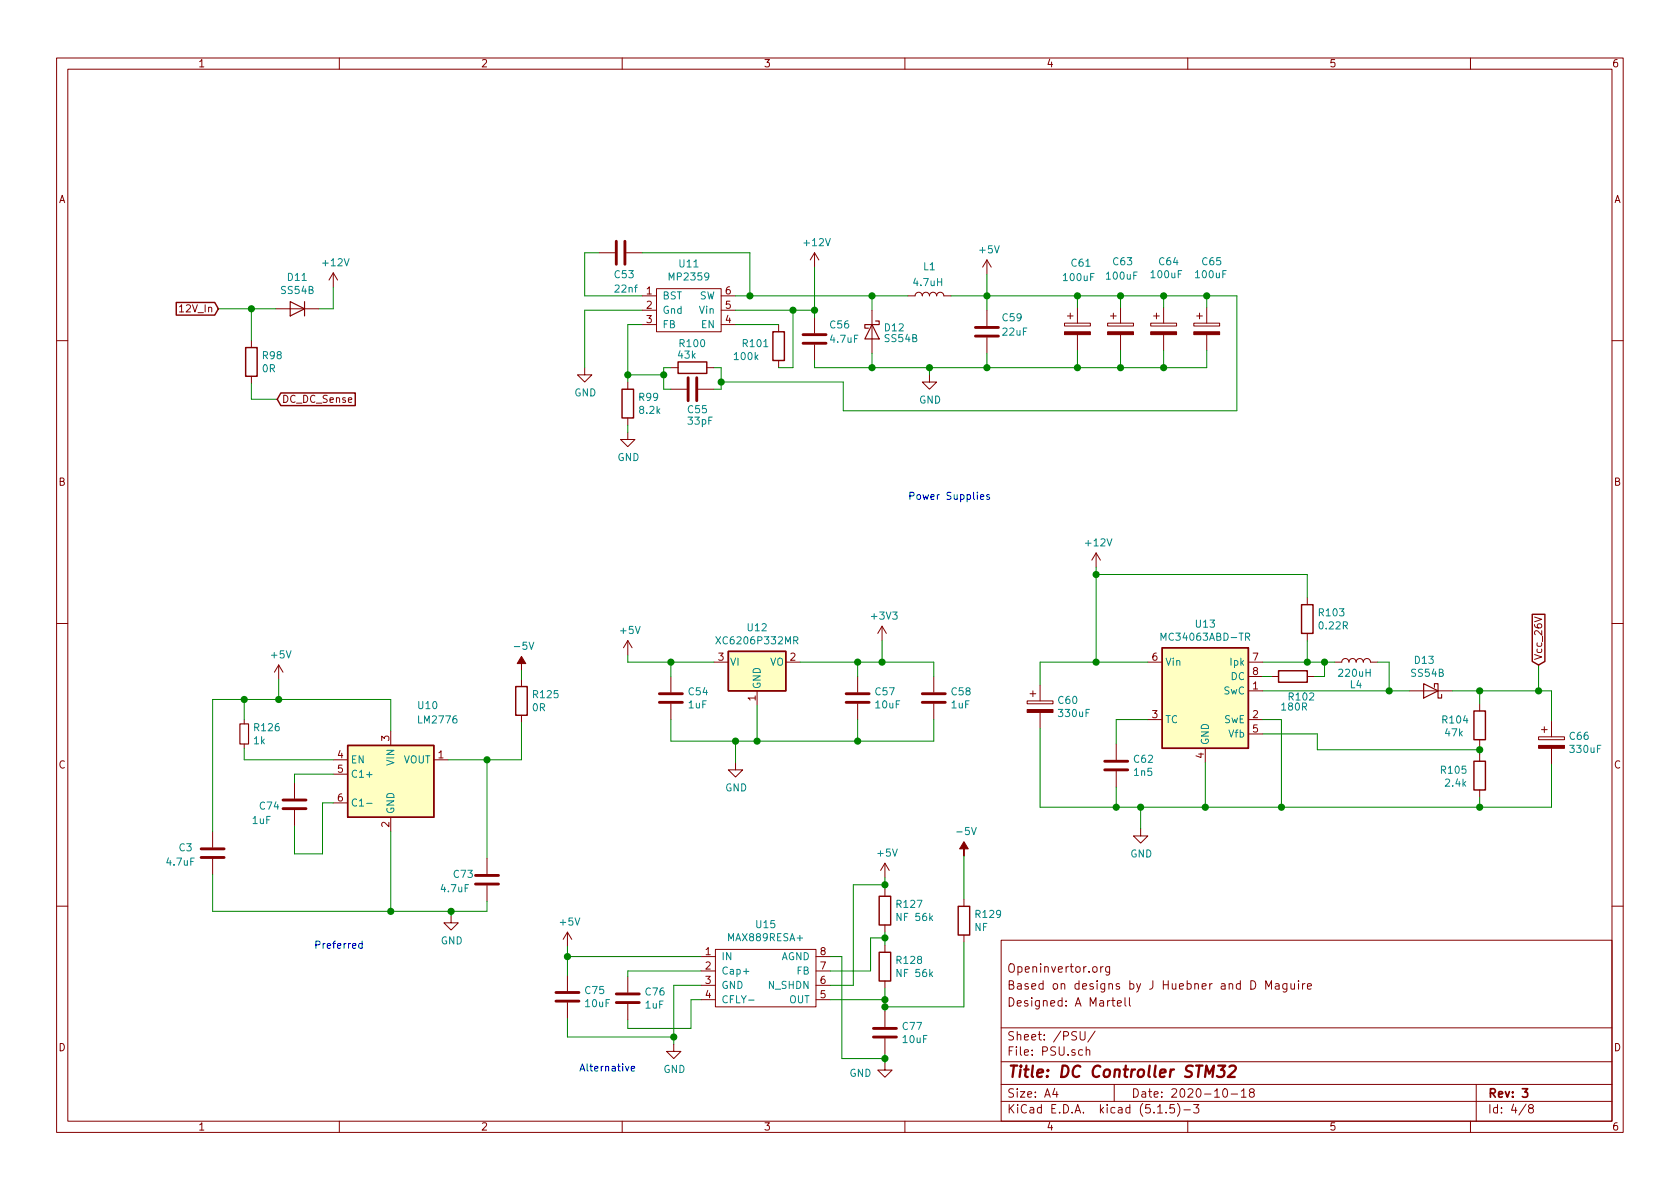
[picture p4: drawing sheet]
EESchema Schematic File Version 4
EELAYER 30 0
EELAYER END
$Descr A4 11693 8268
encoding utf-8
Sheet 4 8
Title "DC Controller STM32"
Date "2020-10-18"
Rev "3"
Comp ""
Comment1 "Designed: A Martell"
Comment2 "Based on designs by J Huebner and D Maguire"
Comment3 "Openinvertor.org"
Comment4 ""
$EndDescr
$Comp
L Device:C C?
U 1 1
P 4320 1750
AR Path="/5FB3F6FC" Ref="C?"  Part="1" 
AR Path="/5EDFAF50/5FB3F6FC" Ref="C?"  Part="1" 
AR Path="/5F8738CC/5FB3F6FC" Ref="C53"  Part="1" 
F 0 "C53" V 4470 1700 50  0000 L CNN
F 1 "22nf" V 4570 1700 50  0000 L CNN
F 2 "Capacitor_SMD:C_0603_1608Metric" H 4358 1600 50  0001 C CNN
F 3 "~" H 4320 1750 50  0001 C CNN
F 4 "C21122" H 4320 1750 50  0001 C CNN "JLPCB Component"
F 5 "" H 4320 1750 50  0001 C CNN "LCSC"
	1    4320 1750
	0    1    1    0   
$EndComp
$Comp
L Device:C C?
U 1 1
P 4820 2700
AR Path="/5FB3F704" Ref="C?"  Part="1" 
AR Path="/5EDFAF50/5FB3F704" Ref="C?"  Part="1" 
AR Path="/5F8738CC/5FB3F704" Ref="C55"  Part="1" 
F 0 "C55" V 4960 2660 50  0000 L CNN
F 1 "33pF" V 5040 2660 50  0000 L CNN
F 2 "Capacitor_SMD:C_0603_1608Metric" H 4858 2550 50  0001 C CNN
F 3 "~" H 4820 2700 50  0001 C CNN
F 4 " C1663" H 4820 2700 50  0001 C CNN "JLPCB Component"
F 5 "" H 4820 2700 50  0001 C CNN "LCSC"
	1    4820 2700
	0    1    1    0   
$EndComp
$Comp
L Device:C C?
U 1 1
P 5970 4850
AR Path="/5FB3F70B" Ref="C?"  Part="1" 
AR Path="/5EDFAF50/5FB3F70B" Ref="C?"  Part="1" 
AR Path="/5F8738CC/5FB3F70B" Ref="C57"  Part="1" 
F 0 "C57" H 6085 4896 50  0000 L CNN
F 1 "10uF" H 6085 4805 50  0000 L CNN
F 2 "Capacitor_SMD:C_0805_2012Metric" H 6008 4700 50  0001 C CNN
F 3 "~" H 5970 4850 50  0001 C CNN
F 4 "C15850" H 5970 4850 50  0001 C CNN "JLPCB Component"
	1    5970 4850
	1    0    0    -1  
$EndComp
$Comp
L power:+5V #PWR?
U 1 1
P 4370 4550
AR Path="/5FB3F711" Ref="#PWR?"  Part="1" 
AR Path="/5EDFAF50/5FB3F711" Ref="#PWR?"  Part="1" 
AR Path="/5F8738CC/5FB3F711" Ref="#PWR074"  Part="1" 
F 0 "#PWR074" H 4370 4400 50  0001 C CNN
F 1 "+5V" H 4385 4723 50  0000 C CNN
F 2 "" H 4370 4550 50  0001 C CNN
F 3 "" H 4370 4550 50  0001 C CNN
	1    4370 4550
	1    0    0    -1  
$EndComp
$Comp
L Device:C C?
U 1 1
P 6870 2300
AR Path="/5FB3F718" Ref="C?"  Part="1" 
AR Path="/5EDFAF50/5FB3F718" Ref="C?"  Part="1" 
AR Path="/5F8738CC/5FB3F718" Ref="C59"  Part="1" 
F 0 "C59" H 6970 2400 50  0000 L CNN
F 1 "22uF" H 6970 2300 50  0000 L CNN
F 2 "Capacitor_SMD:C_0805_2012Metric" H 6908 2150 50  0001 C CNN
F 3 "~" H 6870 2300 50  0001 C CNN
F 4 "C45783" H 6870 2300 50  0001 C CNN "JLPCB Component"
	1    6870 2300
	1    0    0    -1  
$EndComp
$Comp
L Device:C C?
U 1 1
P 5670 2350
AR Path="/5FB3F71F" Ref="C?"  Part="1" 
AR Path="/5EDFAF50/5FB3F71F" Ref="C?"  Part="1" 
AR Path="/5F8738CC/5FB3F71F" Ref="C56"  Part="1" 
F 0 "C56" H 5770 2450 50  0000 L CNN
F 1 "4.7uF" H 5770 2350 50  0000 L CNN
F 2 "Capacitor_SMD:C_0805_2012Metric" H 5708 2200 50  0001 C CNN
F 3 "~" H 5670 2350 50  0001 C CNN
F 4 "C1779" H 5670 2350 50  0001 C CNN "JLPCB Component"
	1    5670 2350
	1    0    0    -1  
$EndComp
$Comp
L Device:CP C?
U 1 1
P 7500 2280
AR Path="/5FB3F728" Ref="C?"  Part="1" 
AR Path="/5EDFAF50/5FB3F728" Ref="C?"  Part="1" 
AR Path="/5F8738CC/5FB3F728" Ref="C61"  Part="1" 
F 0 "C61" H 7450 2740 50  0000 L CNN
F 1 "100uF" H 7390 2640 50  0000 L CNN
F 2 "Capacitor_Tantalum_SMD:CP_EIA-3528-21_Kemet-B" H 7538 2130 50  0001 C CNN
F 3 "~" H 7500 2280 50  0001 C CNN
F 4 "C16133" H 7500 2280 50  0001 C CNN "JLPCB Component"
F 5 "" H 7500 2280 50  0001 C CNN "JLPCB Extended"
F 6 "" H 7500 2280 50  0001 C CNN "LCSC"
	1    7500 2280
	1    0    0    -1  
$EndComp
$Comp
L power:GND #PWR?
U 1 1
P 5120 5300
AR Path="/5FB3F72E" Ref="#PWR?"  Part="1" 
AR Path="/5EDFAF50/5FB3F72E" Ref="#PWR?"  Part="1" 
AR Path="/5F8738CC/5FB3F72E" Ref="#PWR075"  Part="1" 
F 0 "#PWR075" H 5120 5050 50  0001 C CNN
F 1 "GND" H 5125 5127 50  0000 C CNN
F 2 "" H 5120 5300 50  0001 C CNN
F 3 "" H 5120 5300 50  0001 C CNN
	1    5120 5300
	1    0    0    -1  
$EndComp
$Comp
L power:+5V #PWR?
U 1 1
P 6870 1900
AR Path="/5FB3F734" Ref="#PWR?"  Part="1" 
AR Path="/5EDFAF50/5FB3F734" Ref="#PWR?"  Part="1" 
AR Path="/5F8738CC/5FB3F734" Ref="#PWR079"  Part="1" 
F 0 "#PWR079" H 6870 1750 50  0001 C CNN
F 1 "+5V" H 6885 2073 50  0000 C CNN
F 2 "" H 6870 1900 50  0001 C CNN
F 3 "" H 6870 1900 50  0001 C CNN
	1    6870 1900
	1    0    0    -1  
$EndComp
Wire Wire Line
	4670 5000 4670 5150
Wire Wire Line
	4670 5150 5120 5150
Wire Wire Line
	5970 5150 5970 5000
Wire Wire Line
	5120 5300 5120 5150
Connection ~ 5120 5150
Wire Wire Line
	5970 4700 5970 4600
Wire Wire Line
	4670 4600 4670 4700
$Comp
L power:+12V #PWR?
U 1 1
P 5670 1850
AR Path="/5FB3F741" Ref="#PWR?"  Part="1" 
AR Path="/5EDFAF50/5FB3F741" Ref="#PWR?"  Part="1" 
AR Path="/5F8738CC/5FB3F741" Ref="#PWR076"  Part="1" 
F 0 "#PWR076" H 5670 1700 50  0001 C CNN
F 1 "+12V" H 5685 2023 50  0000 C CNN
F 2 "" H 5670 1850 50  0001 C CNN
F 3 "" H 5670 1850 50  0001 C CNN
	1    5670 1850
	1    0    0    -1  
$EndComp
$Comp
L Regulators_Custom:MP2451 U?
U 1 1
P 4620 1900
AR Path="/5FB3F748" Ref="U?"  Part="1" 
AR Path="/5EDFAF50/5FB3F748" Ref="U?"  Part="1" 
AR Path="/5F8738CC/5FB3F748" Ref="U11"  Part="1" 
F 0 "U11" H 4795 1975 50  0000 C CNN
F 1 "MP2359" H 4795 1884 50  0000 C CNN
F 2 "Package_TO_SOT_SMD:TSOT-23-6" H 4620 1900 50  0001 C CNN
F 3 "" H 4620 1900 50  0001 C CNN
F 4 "C14259" H 4620 1900 50  0001 C CNN "JLPCB Component"
	1    4620 1900
	1    0    0    -1  
$EndComp
Wire Wire Line
	5120 2150 5520 2150
Connection ~ 5670 2150
Wire Wire Line
	5670 2150 5670 2200
$Comp
L Device:D_Schottky D?
U 1 1
P 6070 2300
AR Path="/5FB3F753" Ref="D?"  Part="1" 
AR Path="/5EDFAF50/5FB3F753" Ref="D?"  Part="1" 
AR Path="/5F8738CC/5FB3F753" Ref="D12"  Part="1" 
F 0 "D12" V 6040 2380 50  0000 L CNN
F 1 "SS54B" V 6115 2379 50  0000 L CNN
F 2 "Diode_SMD:D_SMA" H 6070 2300 50  0001 C CNN
F 3 "~" H 6070 2300 50  0001 C CNN
F 4 "C22452" H 6070 2300 50  0001 C CNN "JLPCB Component"
F 5 "" H 6070 2300 50  0001 C CNN "JLPCB Extended"
	1    6070 2300
	0    1    1    0   
$EndComp
$Comp
L Device:L L?
U 1 1
P 6470 2050
AR Path="/5FB3F75B" Ref="L?"  Part="1" 
AR Path="/5EDFAF50/5FB3F75B" Ref="L?"  Part="1" 
AR Path="/5F8738CC/5FB3F75B" Ref="L1"  Part="1" 
F 0 "L1" V 6670 2050 50  0000 C CNN
F 1 "4.7uH" V 6560 2060 50  0000 C CNN
F 2 "Inductor_SMD:L_1210_3225Metric" H 6470 2050 50  0001 C CNN
F 3 "~" H 6470 2050 50  0001 C CNN
F 4 "C76842" H 6470 2050 50  0001 C CNN "JLPCB Component"
F 5 "e" H 6470 2050 50  0001 C CNN "JLPCB Extended"
	1    6470 2050
	0    -1   -1   0   
$EndComp
$Comp
L power:GND #PWR?
U 1 1
P 6470 2600
AR Path="/5FB3F761" Ref="#PWR?"  Part="1" 
AR Path="/5EDFAF50/5FB3F761" Ref="#PWR?"  Part="1" 
AR Path="/5F8738CC/5FB3F761" Ref="#PWR078"  Part="1" 
F 0 "#PWR078" H 6470 2350 50  0001 C CNN
F 1 "GND" H 6475 2427 50  0000 C CNN
F 2 "" H 6470 2600 50  0001 C CNN
F 3 "" H 6470 2600 50  0001 C CNN
	1    6470 2600
	1    0    0    -1  
$EndComp
Connection ~ 6870 2050
Wire Wire Line
	6070 2450 6070 2550
Wire Wire Line
	6070 2550 6470 2550
Wire Wire Line
	6870 2550 6870 2450
Wire Wire Line
	6470 2600 6470 2550
Connection ~ 6470 2550
Wire Wire Line
	6470 2550 6870 2550
Wire Wire Line
	6070 2150 6070 2050
Connection ~ 6070 2050
Wire Wire Line
	6070 2050 5220 2050
Wire Wire Line
	5220 2050 5220 1750
Wire Wire Line
	5220 1750 4470 1750
Wire Wire Line
	5220 2050 5120 2050
Wire Wire Line
	4170 1750 4070 1750
Wire Wire Line
	4070 1750 4070 2050
Wire Wire Line
	4070 2050 4470 2050
$Comp
L power:GND #PWR?
U 1 1
P 4070 2550
AR Path="/5FB3F779" Ref="#PWR?"  Part="1" 
AR Path="/5EDFAF50/5FB3F779" Ref="#PWR?"  Part="1" 
AR Path="/5F8738CC/5FB3F779" Ref="#PWR072"  Part="1" 
F 0 "#PWR072" H 4070 2300 50  0001 C CNN
F 1 "GND" H 4075 2377 50  0000 C CNN
F 2 "" H 4070 2550 50  0001 C CNN
F 3 "" H 4070 2550 50  0001 C CNN
	1    4070 2550
	1    0    0    -1  
$EndComp
Wire Wire Line
	4470 2150 4070 2150
Wire Wire Line
	4070 2150 4070 2550
$Comp
L Device:R R?
U 1 1
P 4370 2800
AR Path="/5FB3F783" Ref="R?"  Part="1" 
AR Path="/5EDFAF50/5FB3F783" Ref="R?"  Part="1" 
AR Path="/5F8738CC/5FB3F783" Ref="R99"  Part="1" 
F 0 "R99" H 4440 2846 50  0000 L CNN
F 1 "8.2k" H 4440 2755 50  0000 L CNN
F 2 "Resistor_SMD:R_0603_1608Metric" V 4300 2800 50  0001 C CNN
F 3 "~" H 4370 2800 50  0001 C CNN
F 4 "C25981" H 4370 2800 50  0001 C CNN "JLPCB Component"
F 5 "" H 4370 2800 50  0001 C CNN "JLPCB Extended"
	1    4370 2800
	1    0    0    -1  
$EndComp
$Comp
L Device:R R?
U 1 1
P 4820 2550
AR Path="/5FB3F78A" Ref="R?"  Part="1" 
AR Path="/5EDFAF50/5FB3F78A" Ref="R?"  Part="1" 
AR Path="/5F8738CC/5FB3F78A" Ref="R100"  Part="1" 
F 0 "R100" V 4650 2450 50  0000 L CNN
F 1 "43k" V 4730 2440 50  0000 L CNN
F 2 "Resistor_SMD:R_0603_1608Metric" V 4750 2550 50  0001 C CNN
F 3 "~" H 4820 2550 50  0001 C CNN
F 4 "C23172" H 4820 2550 50  0001 C CNN "JLPCB Component"
	1    4820 2550
	0    1    1    0   
$EndComp
$Comp
L power:GND #PWR?
U 1 1
P 4370 3000
AR Path="/5FB3F790" Ref="#PWR?"  Part="1" 
AR Path="/5EDFAF50/5FB3F790" Ref="#PWR?"  Part="1" 
AR Path="/5F8738CC/5FB3F790" Ref="#PWR073"  Part="1" 
F 0 "#PWR073" H 4370 2750 50  0001 C CNN
F 1 "GND" H 4375 2827 50  0000 C CNN
F 2 "" H 4370 3000 50  0001 C CNN
F 3 "" H 4370 3000 50  0001 C CNN
	1    4370 3000
	1    0    0    -1  
$EndComp
Wire Wire Line
	4370 3000 4370 2950
Wire Wire Line
	4370 2250 4470 2250
Wire Wire Line
	4370 2650 4370 2600
Wire Wire Line
	4670 2700 4620 2700
Wire Wire Line
	4970 2700 5020 2700
Wire Wire Line
	5020 2700 5020 2650
Wire Wire Line
	5020 2550 4970 2550
Wire Wire Line
	4620 2550 4670 2550
Wire Wire Line
	5670 2500 5670 2550
Wire Wire Line
	5670 2550 6070 2550
Connection ~ 6070 2550
Wire Wire Line
	5020 2650 5870 2650
Connection ~ 5020 2650
Wire Wire Line
	5020 2650 5020 2550
Wire Wire Line
	4620 2550 4620 2600
Wire Wire Line
	4620 2600 4370 2600
Connection ~ 4620 2600
Wire Wire Line
	4620 2600 4620 2700
Connection ~ 4370 2600
Wire Wire Line
	4370 2600 4370 2250
Wire Wire Line
	5120 5150 5270 5150
$Comp
L Device:R R?
U 1 1
P 5420 2400
AR Path="/5FB3F7AC" Ref="R?"  Part="1" 
AR Path="/5EDFAF50/5FB3F7AC" Ref="R?"  Part="1" 
AR Path="/5F8738CC/5FB3F7AC" Ref="R101"  Part="1" 
F 0 "R101" H 5160 2420 50  0000 L CNN
F 1 "100k" H 5100 2330 50  0000 L CNN
F 2 "Resistor_SMD:R_0603_1608Metric" V 5350 2400 50  0001 C CNN
F 3 "~" H 5420 2400 50  0001 C CNN
F 4 "C25803" H 5420 2400 50  0001 C CNN "JLPCB Component"
	1    5420 2400
	1    0    0    -1  
$EndComp
Connection ~ 5220 2050
Wire Wire Line
	5120 2250 5420 2250
Wire Wire Line
	5420 2550 5520 2550
Wire Wire Line
	5520 2550 5520 2150
Wire Wire Line
	4970 4600 4670 4600
Wire Wire Line
	4370 4600 4370 4550
Connection ~ 4670 4600
Wire Wire Line
	4670 4600 4370 4600
Wire Wire Line
	5570 4600 5970 4600
Connection ~ 5970 4600
$Comp
L power:+3V3 #PWR?
U 1 1
P 6140 4450
AR Path="/5FB3F7BC" Ref="#PWR?"  Part="1" 
AR Path="/5EDFAF50/5FB3F7BC" Ref="#PWR?"  Part="1" 
AR Path="/5F8738CC/5FB3F7BC" Ref="#PWR077"  Part="1" 
F 0 "#PWR077" H 6140 4300 50  0001 C CNN
F 1 "+3V3" H 6155 4623 50  0000 C CNN
F 2 "" H 6140 4450 50  0001 C CNN
F 3 "" H 6140 4450 50  0001 C CNN
	1    6140 4450
	1    0    0    -1  
$EndComp
Wire Wire Line
	5270 4900 5270 5150
Connection ~ 5270 5150
Wire Wire Line
	5270 5150 5970 5150
Wire Wire Line
	6870 2050 6870 2150
Wire Wire Line
	5870 2650 5870 2850
Wire Wire Line
	5670 1850 5670 2150
Connection ~ 5520 2150
Wire Wire Line
	5520 2150 5670 2150
$Comp
L Device:D D?
U 1 1
P 2070 2140
AR Path="/5FB3F7CB" Ref="D?"  Part="1" 
AR Path="/5EDFAF50/5FB3F7CB" Ref="D?"  Part="1" 
AR Path="/5F8738CC/5FB3F7CB" Ref="D11"  Part="1" 
F 0 "D11" H 2070 1924 50  0000 C CNN
F 1 "SS54B" H 2070 2015 50  0000 C CNN
F 2 "Diode_SMD:D_SMA" H 2070 2140 50  0001 C CNN
F 3 "~" H 2070 2140 50  0001 C CNN
F 4 "C22452" H 2070 2140 50  0001 C CNN "JLPCB Component"
	1    2070 2140
	-1   0    0    1   
$EndComp
$Comp
L power:+12V #PWR?
U 1 1
P 2320 1990
AR Path="/5FB3F7D1" Ref="#PWR?"  Part="1" 
AR Path="/5EDFAF50/5FB3F7D1" Ref="#PWR?"  Part="1" 
AR Path="/5F8738CC/5FB3F7D1" Ref="#PWR070"  Part="1" 
F 0 "#PWR070" H 2320 1840 50  0001 C CNN
F 1 "+12V" H 2335 2163 50  0000 C CNN
F 2 "" H 2320 1990 50  0001 C CNN
F 3 "" H 2320 1990 50  0001 C CNN
	1    2320 1990
	1    0    0    -1  
$EndComp
Wire Wire Line
	2220 2140 2320 2140
Wire Wire Line
	2320 2140 2320 1990
Text GLabel 1520 2140 0    50   Input ~ 0
12V_In
Text Notes 6320 3480 0    50   ~ 0
Power Supplies
$Comp
L Device:R R?
U 1 1
P 1750 2510
AR Path="/5EDFAF50/5FB3F7DB" Ref="R?"  Part="1" 
AR Path="/5F8738CC/5FB3F7DB" Ref="R98"  Part="1" 
F 0 "R98" H 1820 2556 50  0000 L CNN
F 1 "0R" H 1820 2465 50  0000 L CNN
F 2 "Resistor_SMD:R_0603_1608Metric" V 1680 2510 50  0001 C CNN
F 3 "~" H 1750 2510 50  0001 C CNN
F 4 "C21189" H 1750 2510 50  0001 C CNN "JLPCB Component"
	1    1750 2510
	1    0    0    -1  
$EndComp
Wire Wire Line
	1750 2360 1750 2140
Wire Wire Line
	1520 2140 1750 2140
Connection ~ 1750 2140
Wire Wire Line
	1750 2140 1920 2140
Wire Wire Line
	1750 2660 1750 2770
Wire Wire Line
	1750 2770 1930 2770
Text GLabel 1930 2770 2    50   Input ~ 0
DC_DC_Sense
$Comp
L Regulator_Linear:XC6206PxxxMR U?
U 1 1
P 5270 4600
AR Path="/5EDFAF50/5FB3F7EA" Ref="U?"  Part="1" 
AR Path="/5F8738CC/5FB3F7EA" Ref="U12"  Part="1" 
F 0 "U12" H 5270 4842 50  0000 C CNN
F 1 "XC6206P332MR" H 5270 4751 50  0000 C CNN
F 2 "Package_TO_SOT_SMD:SOT-23" H 5270 4825 50  0001 C CIN
F 3 "https://www.torexsemi.com/file/xc6206/XC6206.pdf" H 5270 4600 50  0001 C CNN
F 4 "C5446" H 5270 4600 50  0001 C CNN "JLPCB Component"
F 5 "" H 5270 4600 50  0001 C CNN "JLPCB Extended"
	1    5270 4600
	1    0    0    -1  
$EndComp
$Comp
L Device:C C?
U 1 1
P 4670 4850
AR Path="/5FB3F7F1" Ref="C?"  Part="1" 
AR Path="/5EDFAF50/5FB3F7F1" Ref="C?"  Part="1" 
AR Path="/5EFC5179/5FB3F7F1" Ref="C?"  Part="1" 
AR Path="/5F8738CC/5FB3F7F1" Ref="C54"  Part="1" 
F 0 "C54" H 4785 4896 50  0000 L CNN
F 1 "1uF" H 4785 4805 50  0000 L CNN
F 2 "Capacitor_SMD:C_0603_1608Metric" H 4708 4700 50  0001 C CNN
F 3 "~" H 4670 4850 50  0001 C CNN
F 4 "C15849" H 4670 4850 50  0001 C CNN "JLPCB Component"
	1    4670 4850
	1    0    0    -1  
$EndComp
$Comp
L Device:C C?
U 1 1
P 6500 4850
AR Path="/5FB3F7F8" Ref="C?"  Part="1" 
AR Path="/5EDFAF50/5FB3F7F8" Ref="C?"  Part="1" 
AR Path="/5EFC5179/5FB3F7F8" Ref="C?"  Part="1" 
AR Path="/5F8738CC/5FB3F7F8" Ref="C58"  Part="1" 
F 0 "C58" H 6615 4896 50  0000 L CNN
F 1 "1uF" H 6615 4805 50  0000 L CNN
F 2 "Capacitor_SMD:C_0603_1608Metric" H 6538 4700 50  0001 C CNN
F 3 "~" H 6500 4850 50  0001 C CNN
F 4 "C15849" H 6500 4850 50  0001 C CNN "JLPCB Component"
	1    6500 4850
	1    0    0    -1  
$EndComp
Wire Wire Line
	5970 4600 6140 4600
Wire Wire Line
	6500 4600 6500 4700
Wire Wire Line
	6500 5150 6500 5000
Wire Wire Line
	5970 5150 6500 5150
Connection ~ 5970 5150
Wire Wire Line
	6140 4450 6140 4600
Connection ~ 6140 4600
Wire Wire Line
	6140 4600 6500 4600
$Comp
L Device:CP C?
U 1 1
P 7800 2280
AR Path="/5FB3F809" Ref="C?"  Part="1" 
AR Path="/5EDFAF50/5FB3F809" Ref="C?"  Part="1" 
AR Path="/5F8738CC/5FB3F809" Ref="C63"  Part="1" 
F 0 "C63" H 7740 2750 50  0000 L CNN
F 1 "100uF" H 7690 2650 50  0000 L CNN
F 2 "Capacitor_Tantalum_SMD:CP_EIA-3528-21_Kemet-B" H 7838 2130 50  0001 C CNN
F 3 "~" H 7800 2280 50  0001 C CNN
F 4 "C16133" H 7800 2280 50  0001 C CNN "JLPCB Component"
F 5 "" H 7800 2280 50  0001 C CNN "JLPCB Extended"
F 6 "" H 7800 2280 50  0001 C CNN "LCSC"
	1    7800 2280
	1    0    0    -1  
$EndComp
$Comp
L Device:CP C?
U 1 1
P 8100 2280
AR Path="/5FB3F812" Ref="C?"  Part="1" 
AR Path="/5EDFAF50/5FB3F812" Ref="C?"  Part="1" 
AR Path="/5F8738CC/5FB3F812" Ref="C64"  Part="1" 
F 0 "C64" H 8060 2750 50  0000 L CNN
F 1 "100uF" H 8000 2660 50  0000 L CNN
F 2 "Capacitor_Tantalum_SMD:CP_EIA-3528-21_Kemet-B" H 8138 2130 50  0001 C CNN
F 3 "~" H 8100 2280 50  0001 C CNN
F 4 "C16133" H 8100 2280 50  0001 C CNN "JLPCB Component"
F 5 "" H 8100 2280 50  0001 C CNN "JLPCB Extended"
F 6 "" H 8100 2280 50  0001 C CNN "LCSC"
	1    8100 2280
	1    0    0    -1  
$EndComp
$Comp
L Device:CP C?
U 1 1
P 8400 2280
AR Path="/5FB3F81B" Ref="C?"  Part="1" 
AR Path="/5EDFAF50/5FB3F81B" Ref="C?"  Part="1" 
AR Path="/5F8738CC/5FB3F81B" Ref="C65"  Part="1" 
F 0 "C65" H 8360 2750 50  0000 L CNN
F 1 "100uF" H 8310 2660 50  0000 L CNN
F 2 "Capacitor_Tantalum_SMD:CP_EIA-3528-21_Kemet-B" H 8438 2130 50  0001 C CNN
F 3 "~" H 8400 2280 50  0001 C CNN
F 4 "C16133" H 8400 2280 50  0001 C CNN "JLPCB Component"
F 5 "" H 8400 2280 50  0001 C CNN "JLPCB Extended"
F 6 "" H 8400 2280 50  0001 C CNN "LCSC"
	1    8400 2280
	1    0    0    -1  
$EndComp
Wire Wire Line
	8400 2550 8400 2430
Connection ~ 6870 2550
Wire Wire Line
	8100 2430 8100 2550
Wire Wire Line
	6870 2550 7500 2550
Connection ~ 8100 2550
Wire Wire Line
	8100 2550 8400 2550
Wire Wire Line
	7800 2430 7800 2550
Connection ~ 7800 2550
Wire Wire Line
	7800 2550 8100 2550
Wire Wire Line
	7500 2430 7500 2550
Connection ~ 7500 2550
Wire Wire Line
	7500 2550 7800 2550
Wire Wire Line
	8400 2130 8400 2050
Wire Wire Line
	8400 2050 8100 2050
Connection ~ 7500 2050
Wire Wire Line
	7500 2050 6870 2050
Wire Wire Line
	7800 2130 7800 2050
Connection ~ 7800 2050
Wire Wire Line
	7800 2050 7500 2050
Wire Wire Line
	8100 2130 8100 2050
Connection ~ 8100 2050
Wire Wire Line
	8100 2050 7800 2050
Wire Wire Line
	7500 2050 7500 2130
Wire Wire Line
	6870 1900 6870 2050
Wire Wire Line
	8610 2850 8610 2050
Wire Wire Line
	8610 2050 8400 2050
Wire Wire Line
	5870 2850 8610 2850
Connection ~ 8400 2050
$Comp
L Regulator_Switching:MC34063AD U13
U 1 1
P 8390 4800
F 0 "U13" H 8390 5267 50  0000 C CNN
F 1 "MC34063ABD-TR" H 8390 5176 50  0000 C CNN
F 2 "Package_SO:SOIC-8_3.9x4.9mm_P1.27mm" H 8440 4350 50  0001 L CNN
F 3 "http://www.onsemi.com/pub_link/Collateral/MC34063A-D.PDF" H 8890 4700 50  0001 C CNN
F 4 "C81155" H 8390 4800 50  0001 C CNN "JLPCB Component"
F 5 "e" H 8390 4800 50  0001 C CNN "JLPCB Extended"
	1    8390 4800
	1    0    0    -1  
$EndComp
$Comp
L Device:D_Schottky D?
U 1 1
P 9960 4800
AR Path="/5F03C6FC" Ref="D?"  Part="1" 
AR Path="/5EDFAF50/5F03C6FC" Ref="D?"  Part="1" 
AR Path="/5F8738CC/5F03C6FC" Ref="D13"  Part="1" 
F 0 "D13" H 9930 4590 50  0000 L CNN
F 1 "SS54B" H 9860 4680 50  0000 L CNN
F 2 "Diode_SMD:D_SMA" H 9960 4800 50  0001 C CNN
F 3 "~" H 9960 4800 50  0001 C CNN
F 4 "C22452" H 9960 4800 50  0001 C CNN "JLPCB Component"
F 5 "" H 9960 4800 50  0001 C CNN "JLPCB Extended"
	1    9960 4800
	-1   0    0    1   
$EndComp
$Comp
L Device:CP C66
U 1 1
P 10800 5160
F 0 "C66" H 10918 5206 50  0000 L CNN
F 1 "330uF" H 10918 5115 50  0000 L CNN
F 2 "Capacitor_SMD:CP_Elec_10x10" H 10838 5010 50  0001 C CNN
F 3 "~" H 10800 5160 50  0001 C CNN
F 4 "C134522" H 10800 5160 50  0001 C CNN "JLPCB Component"
F 5 "e" H 10800 5160 50  0001 C CNN "JLPCB Extended"
	1    10800 5160
	1    0    0    -1  
$EndComp
$Comp
L Device:CP C60
U 1 1
P 7240 4910
F 0 "C60" H 7358 4956 50  0000 L CNN
F 1 "330uF" H 7358 4865 50  0000 L CNN
F 2 "Capacitor_SMD:CP_Elec_10x10" H 7278 4760 50  0001 C CNN
F 3 "~" H 7240 4910 50  0001 C CNN
F 4 "C134522" H 7240 4910 50  0001 C CNN "JLPCB Component"
F 5 "e" H 7240 4910 50  0001 C CNN "JLPCB Extended"
	1    7240 4910
	1    0    0    -1  
$EndComp
$Comp
L Device:L L?
U 1 1
P 9440 4600
AR Path="/5F05101F" Ref="L?"  Part="1" 
AR Path="/5EDFAF50/5F05101F" Ref="L?"  Part="1" 
AR Path="/5F8738CC/5F05101F" Ref="L4"  Part="1" 
F 0 "L4" V 9280 4600 50  0000 C CNN
F 1 "220uH" V 9360 4610 50  0000 C CNN
F 2 "Inductor_SMD:L_12x12mm_H6mm" H 9440 4600 50  0001 C CNN
F 3 "~" H 9440 4600 50  0001 C CNN
F 4 "C169402" H 9440 4600 50  0001 C CNN "JLPCB Component"
F 5 "e" H 9440 4600 50  0001 C CNN "JLPCB Extended"
	1    9440 4600
	0    -1   -1   0   
$EndComp
Wire Wire Line
	6070 2050 6320 2050
Wire Wire Line
	6620 2050 6870 2050
$Comp
L power:+12V #PWR?
U 1 1
P 7630 3940
AR Path="/5F0726DA" Ref="#PWR?"  Part="1" 
AR Path="/5EDFAF50/5F0726DA" Ref="#PWR?"  Part="1" 
AR Path="/5F8738CC/5F0726DA" Ref="#PWR080"  Part="1" 
F 0 "#PWR080" H 7630 3790 50  0001 C CNN
F 1 "+12V" H 7645 4113 50  0000 C CNN
F 2 "" H 7630 3940 50  0001 C CNN
F 3 "" H 7630 3940 50  0001 C CNN
	1    7630 3940
	1    0    0    -1  
$EndComp
Wire Wire Line
	7630 4600 7630 3990
Wire Wire Line
	7990 4600 7630 4600
$Comp
L power:GND #PWR?
U 1 1
P 7940 5760
AR Path="/5F07F13E" Ref="#PWR?"  Part="1" 
AR Path="/5EDFAF50/5F07F13E" Ref="#PWR?"  Part="1" 
AR Path="/5F8738CC/5F07F13E" Ref="#PWR081"  Part="1" 
F 0 "#PWR081" H 7940 5510 50  0001 C CNN
F 1 "GND" H 7945 5587 50  0000 C CNN
F 2 "" H 7940 5760 50  0001 C CNN
F 3 "" H 7940 5760 50  0001 C CNN
	1    7940 5760
	1    0    0    -1  
$EndComp
Wire Wire Line
	7940 5760 7940 5610
Wire Wire Line
	7630 4600 7240 4600
Wire Wire Line
	7240 4600 7240 4760
Connection ~ 7630 4600
Wire Wire Line
	7240 5060 7240 5610
Wire Wire Line
	7240 5610 7770 5610
Wire Wire Line
	7940 5610 8390 5610
Wire Wire Line
	8390 5610 8390 5300
Connection ~ 7940 5610
$Comp
L Device:R R?
U 1 1
P 9100 4300
AR Path="/5EDFAF50/5F093DD5" Ref="R?"  Part="1" 
AR Path="/5F8738CC/5F093DD5" Ref="R103"  Part="1" 
F 0 "R103" H 9170 4346 50  0000 L CNN
F 1 "0.22R" H 9170 4255 50  0000 L CNN
F 2 "Resistor_SMD:R_0805_2012Metric" V 9030 4300 50  0001 C CNN
F 3 "~" H 9100 4300 50  0001 C CNN
F 4 "C36234" H 9100 4300 50  0001 C CNN "JLPCB Component"
F 5 "e" H 9100 4300 50  0001 C CNN "JLPCB Extended"
	1    9100 4300
	1    0    0    -1  
$EndComp
Wire Wire Line
	7630 3990 9100 3990
Wire Wire Line
	9100 3990 9100 4150
Connection ~ 7630 3990
Wire Wire Line
	7630 3990 7630 3940
Wire Wire Line
	9100 4450 9100 4600
$Comp
L Device:R R?
U 1 1
P 9000 4700
AR Path="/5EDFAF50/5F0A9680" Ref="R?"  Part="1" 
AR Path="/5F8738CC/5F0A9680" Ref="R102"  Part="1" 
F 0 "R102" V 9140 4660 50  0000 L CNN
F 1 "180R" V 9210 4610 50  0000 L CNN
F 2 "Resistor_SMD:R_0603_1608Metric" V 8930 4700 50  0001 C CNN
F 3 "~" H 9000 4700 50  0001 C CNN
F 4 "C22828" H 9000 4700 50  0001 C CNN "JLPCB Component"
	1    9000 4700
	0    1    1    0   
$EndComp
Wire Wire Line
	9670 4600 9590 4600
Wire Wire Line
	9290 4600 9220 4600
Connection ~ 9100 4600
Wire Wire Line
	10800 5010 10800 4800
Wire Wire Line
	8790 4800 9670 4800
Wire Wire Line
	9670 4600 9670 4800
Connection ~ 9670 4800
Wire Wire Line
	9670 4800 9810 4800
Wire Wire Line
	8390 5610 8920 5610
Wire Wire Line
	10800 5610 10800 5310
Connection ~ 8390 5610
$Comp
L Device:C C?
U 1 1
P 7770 5320
AR Path="/5F0D7392" Ref="C?"  Part="1" 
AR Path="/5EDFAF50/5F0D7392" Ref="C?"  Part="1" 
AR Path="/5EFC5179/5F0D7392" Ref="C?"  Part="1" 
AR Path="/5F8738CC/5F0D7392" Ref="C62"  Part="1" 
F 0 "C62" H 7885 5366 50  0000 L CNN
F 1 "1n5" H 7885 5275 50  0000 L CNN
F 2 "Capacitor_SMD:C_0805_2012Metric" H 7808 5170 50  0001 C CNN
F 3 "~" H 7770 5320 50  0001 C CNN
F 4 "C1717" H 7770 5320 50  0001 C CNN "JLPCB Component"
	1    7770 5320
	1    0    0    -1  
$EndComp
Wire Wire Line
	7990 5000 7770 5000
Wire Wire Line
	7770 5000 7770 5170
Wire Wire Line
	7770 5470 7770 5610
Connection ~ 7770 5610
Wire Wire Line
	7770 5610 7940 5610
Wire Wire Line
	8790 5000 8920 5000
Wire Wire Line
	8920 5000 8920 5610
Connection ~ 8920 5610
Wire Wire Line
	8920 5610 10300 5610
$Comp
L Device:R R?
U 1 1
P 10300 5040
AR Path="/5EDFAF50/5F0F18F7" Ref="R?"  Part="1" 
AR Path="/5F8738CC/5F0F18F7" Ref="R104"  Part="1" 
F 0 "R104" H 10030 5080 50  0000 L CNN
F 1 "47k" H 10050 4990 50  0000 L CNN
F 2 "Resistor_SMD:R_0603_1608Metric" V 10230 5040 50  0001 C CNN
F 3 "~" H 10300 5040 50  0001 C CNN
F 4 "C25819" H 10300 5040 50  0001 C CNN "JLPCB Component"
	1    10300 5040
	1    0    0    -1  
$EndComp
$Comp
L Device:R R?
U 1 1
P 10300 5390
AR Path="/5EDFAF50/5F10F21A" Ref="R?"  Part="1" 
AR Path="/5F8738CC/5F10F21A" Ref="R105"  Part="1" 
F 0 "R105" H 10020 5430 50  0000 L CNN
F 1 "2.4k" H 10050 5340 50  0000 L CNN
F 2 "Resistor_SMD:R_0603_1608Metric" V 10230 5390 50  0001 C CNN
F 3 "~" H 10300 5390 50  0001 C CNN
F 4 "C22940" H 10300 5390 50  0001 C CNN "JLPCB Component"
	1    10300 5390
	1    0    0    -1  
$EndComp
Wire Wire Line
	10300 4890 10300 4800
Wire Wire Line
	10110 4800 10300 4800
Connection ~ 10300 4800
Wire Wire Line
	10300 4800 10710 4800
Wire Wire Line
	10300 5190 10300 5210
Wire Wire Line
	10300 5540 10300 5610
Connection ~ 10300 5610
Wire Wire Line
	10300 5610 10800 5610
Wire Wire Line
	10300 5210 9170 5210
Wire Wire Line
	9170 5210 9170 5100
Wire Wire Line
	9170 5100 8790 5100
Connection ~ 10300 5210
Wire Wire Line
	10300 5210 10300 5240
Wire Wire Line
	8790 4600 9100 4600
Wire Wire Line
	8790 4700 8850 4700
Wire Wire Line
	9150 4700 9220 4700
Wire Wire Line
	9220 4700 9220 4600
Connection ~ 9220 4600
Wire Wire Line
	9220 4600 9100 4600
Text GLabel 10710 4620 1    50   Input ~ 0
Vcc_26V
Wire Wire Line
	10710 4620 10710 4800
Connection ~ 10710 4800
Wire Wire Line
	10710 4800 10800 4800
$Comp
L Regulators_Custom:MAX889RESA+ U15
U 1 1
P 5030 6500
F 0 "U15" H 5330 6575 50  0000 C CNN
F 1 "MAX889RESA+" H 5330 6484 50  0000 C CNN
F 2 "Package_SO_Custom:SOIC-8_3.9x4.9mm_P1.27mm" H 5030 6500 50  0001 C CNN
F 3 "" H 5030 6500 50  0001 C CNN
	1    5030 6500
	1    0    0    -1  
$EndComp
$Comp
L power:+5V #PWR?
U 1 1
P 3950 6580
AR Path="/5FC13ED1" Ref="#PWR?"  Part="1" 
AR Path="/5EDFAF50/5FC13ED1" Ref="#PWR?"  Part="1" 
AR Path="/5F8738CC/5FC13ED1" Ref="#PWR093"  Part="1" 
F 0 "#PWR093" H 3950 6430 50  0001 C CNN
F 1 "+5V" H 3965 6753 50  0000 C CNN
F 2 "" H 3950 6580 50  0001 C CNN
F 3 "" H 3950 6580 50  0001 C CNN
	1    3950 6580
	1    0    0    -1  
$EndComp
$Comp
L power:-5V #PWR097
U 1 1
P 6710 5950
F 0 "#PWR097" H 6710 6050 50  0001 C CNN
F 1 "-5V" H 6725 6123 50  0000 C CNN
F 2 "" H 6710 5950 50  0001 C CNN
F 3 "" H 6710 5950 50  0001 C CNN
	1    6710 5950
	1    0    0    -1  
$EndComp
$Comp
L Device:C C?
U 1 1
P 2050 5590
AR Path="/5FC3AA68" Ref="C?"  Part="1" 
AR Path="/5EDFAF50/5FC3AA68" Ref="C?"  Part="1" 
AR Path="/5F8738CC/5FC3AA68" Ref="C74"  Part="1" 
F 0 "C74" H 1800 5580 50  0000 L CNN
F 1 "1uF" H 1750 5480 50  0000 L CNN
F 2 "Capacitor_SMD:C_0805_2012Metric" H 2088 5440 50  0001 C CNN
F 3 "~" H 2050 5590 50  0001 C CNN
F 4 "C15849" H 2050 5590 50  0001 C CNN "JLPCB Component"
	1    2050 5590
	1    0    0    -1  
$EndComp
$Comp
L power:+5V #PWR?
U 1 1
P 1940 4720
AR Path="/5FC3AA73" Ref="#PWR?"  Part="1" 
AR Path="/5EDFAF50/5FC3AA73" Ref="#PWR?"  Part="1" 
AR Path="/5F8738CC/5FC3AA73" Ref="#PWR091"  Part="1" 
F 0 "#PWR091" H 1940 4570 50  0001 C CNN
F 1 "+5V" H 1955 4893 50  0000 C CNN
F 2 "" H 1940 4720 50  0001 C CNN
F 3 "" H 1940 4720 50  0001 C CNN
	1    1940 4720
	1    0    0    -1  
$EndComp
$Comp
L power:GND #PWR?
U 1 1
P 3140 6365
AR Path="/5FC3AA80" Ref="#PWR?"  Part="1" 
AR Path="/5EDFAF50/5FC3AA80" Ref="#PWR?"  Part="1" 
AR Path="/5F8738CC/5FC3AA80" Ref="#PWR090"  Part="1" 
F 0 "#PWR090" H 3140 6115 50  0001 C CNN
F 1 "GND" H 3145 6192 50  0000 C CNN
F 2 "" H 3140 6365 50  0001 C CNN
F 3 "" H 3140 6365 50  0001 C CNN
	1    3140 6365
	1    0    0    -1  
$EndComp
$Comp
L Device:C C?
U 1 1
P 3390 6115
AR Path="/5FC3AA89" Ref="C?"  Part="1" 
AR Path="/5EDFAF50/5FC3AA89" Ref="C?"  Part="1" 
AR Path="/5F8738CC/5FC3AA89" Ref="C73"  Part="1" 
F 0 "C73" H 3150 6155 50  0000 L CNN
F 1 "4.7uF" H 3060 6055 50  0000 L CNN
F 2 "Capacitor_SMD:C_0805_2012Metric" H 3428 5965 50  0001 C CNN
F 3 "~" H 3390 6115 50  0001 C CNN
F 4 "C1779" H 3390 6115 50  0001 C CNN "JLPCB Component"
	1    3390 6115
	1    0    0    -1  
$EndComp
$Comp
L Device:C C?
U 1 1
P 1480 5930
AR Path="/5FC3AA90" Ref="C?"  Part="1" 
AR Path="/5EDFAF50/5FC3AA90" Ref="C?"  Part="1" 
AR Path="/5F8738CC/5FC3AA90" Ref="C3"  Part="1" 
F 0 "C3" H 1240 5970 50  0000 L CNN
F 1 "4.7uF" H 1150 5870 50  0000 L CNN
F 2 "Capacitor_SMD:C_0805_2012Metric" H 1518 5780 50  0001 C CNN
F 3 "~" H 1480 5930 50  0001 C CNN
F 4 "C1779" H 1480 5930 50  0001 C CNN "JLPCB Component"
	1    1480 5930
	1    0    0    -1  
$EndComp
Wire Wire Line
	3390 6335 3390 6265
Wire Wire Line
	3140 6365 3140 6335
Connection ~ 3140 6335
Wire Wire Line
	3140 6335 3390 6335
$Comp
L power:-5V #PWR016
U 1 1
P 3630 4660
F 0 "#PWR016" H 3630 4760 50  0001 C CNN
F 1 "-5V" H 3645 4833 50  0000 C CNN
F 2 "" H 3630 4660 50  0001 C CNN
F 3 "" H 3630 4660 50  0001 C CNN
	1    3630 4660
	1    0    0    -1  
$EndComp
Text Notes 2185 6605 0    50   ~ 0
Preferred
$Comp
L Device:C C?
U 1 1
P 4370 6940
AR Path="/5FC62DB7" Ref="C?"  Part="1" 
AR Path="/5EDFAF50/5FC62DB7" Ref="C?"  Part="1" 
AR Path="/5EFC5179/5FC62DB7" Ref="C?"  Part="1" 
AR Path="/5F8738CC/5FC62DB7" Ref="C76"  Part="1" 
F 0 "C76" H 4485 6986 50  0000 L CNN
F 1 "1uF" H 4485 6895 50  0000 L CNN
F 2 "Capacitor_SMD:C_0603_1608Metric" H 4408 6790 50  0001 C CNN
F 3 "~" H 4370 6940 50  0001 C CNN
F 4 "C15849" H 4370 6940 50  0001 C CNN "JLPCB Component"
	1    4370 6940
	1    0    0    -1  
$EndComp
Wire Wire Line
	4880 6750 4370 6750
Wire Wire Line
	4370 6750 4370 6790
Wire Wire Line
	4370 7090 4370 7150
Wire Wire Line
	4370 7150 4810 7150
Wire Wire Line
	4810 7150 4810 6950
Wire Wire Line
	4810 6950 4880 6950
$Comp
L power:GND #PWR?
U 1 1
P 4690 7260
AR Path="/5FC7F373" Ref="#PWR?"  Part="1" 
AR Path="/5EDFAF50/5FC7F373" Ref="#PWR?"  Part="1" 
AR Path="/5F8738CC/5FC7F373" Ref="#PWR094"  Part="1" 
F 0 "#PWR094" H 4690 7010 50  0001 C CNN
F 1 "GND" H 4695 7087 50  0000 C CNN
F 2 "" H 4690 7260 50  0001 C CNN
F 3 "" H 4690 7260 50  0001 C CNN
	1    4690 7260
	1    0    0    -1  
$EndComp
Wire Wire Line
	4690 7260 4690 7210
Wire Wire Line
	4690 6850 4880 6850
$Comp
L Device:C C?
U 1 1
P 3950 6930
AR Path="/5FC93245" Ref="C?"  Part="1" 
AR Path="/5EDFAF50/5FC93245" Ref="C?"  Part="1" 
AR Path="/5F8738CC/5FC93245" Ref="C75"  Part="1" 
F 0 "C75" H 4065 6976 50  0000 L CNN
F 1 "10uF" H 4065 6885 50  0000 L CNN
F 2 "Capacitor_SMD:C_0805_2012Metric" H 3988 6780 50  0001 C CNN
F 3 "~" H 3950 6930 50  0001 C CNN
F 4 "C15850" H 3950 6930 50  0001 C CNN "JLPCB Component"
	1    3950 6930
	1    0    0    -1  
$EndComp
Wire Wire Line
	4880 6650 3950 6650
Wire Wire Line
	3950 6580 3950 6650
Connection ~ 3950 6650
Wire Wire Line
	3950 6650 3950 6780
Wire Wire Line
	4690 7210 3950 7210
Wire Wire Line
	3950 7210 3950 7080
Connection ~ 4690 7210
Wire Wire Line
	4690 7210 4690 6850
$Comp
L Device:R R?
U 1 1
P 6160 6330
AR Path="/5EDFAF50/5FCC604D" Ref="R?"  Part="1" 
AR Path="/5F8738CC/5FCC604D" Ref="R127"  Part="1" 
F 0 "R127" H 6230 6376 50  0000 L CNN
F 1 "NF 56k" H 6230 6285 50  0000 L CNN
F 2 "Resistor_SMD:R_0603_1608Metric" V 6090 6330 50  0001 C CNN
F 3 "~" H 6160 6330 50  0001 C CNN
F 4 "C23206" H 6160 6330 50  0001 C CNN "JLPCB Component"
	1    6160 6330
	1    0    0    -1  
$EndComp
$Comp
L Device:R R?
U 1 1
P 6160 6720
AR Path="/5EDFAF50/5FCD099E" Ref="R?"  Part="1" 
AR Path="/5F8738CC/5FCD099E" Ref="R128"  Part="1" 
F 0 "R128" H 6230 6766 50  0000 L CNN
F 1 "NF 56k" H 6230 6675 50  0000 L CNN
F 2 "Resistor_SMD:R_0603_1608Metric" V 6090 6720 50  0001 C CNN
F 3 "~" H 6160 6720 50  0001 C CNN
F 4 "C23206" H 6160 6720 50  0001 C CNN "JLPCB Component"
	1    6160 6720
	1    0    0    -1  
$EndComp
Wire Wire Line
	6160 6480 6160 6520
Wire Wire Line
	6160 6870 6160 6950
Wire Wire Line
	6160 6950 5780 6950
$Comp
L Device:C C?
U 1 1
P 6160 7180
AR Path="/5FCF0D4F" Ref="C?"  Part="1" 
AR Path="/5EDFAF50/5FCF0D4F" Ref="C?"  Part="1" 
AR Path="/5F8738CC/5FCF0D4F" Ref="C77"  Part="1" 
F 0 "C77" H 6275 7226 50  0000 L CNN
F 1 "10uF" H 6275 7135 50  0000 L CNN
F 2 "Capacitor_SMD:C_0805_2012Metric" H 6198 7030 50  0001 C CNN
F 3 "~" H 6160 7180 50  0001 C CNN
F 4 "C15850" H 6160 7180 50  0001 C CNN "JLPCB Component"
	1    6160 7180
	1    0    0    -1  
$EndComp
$Comp
L power:GND #PWR?
U 1 1
P 6160 7390
AR Path="/5FCFBE29" Ref="#PWR?"  Part="1" 
AR Path="/5EDFAF50/5FCFBE29" Ref="#PWR?"  Part="1" 
AR Path="/5F8738CC/5FCFBE29" Ref="#PWR096"  Part="1" 
F 0 "#PWR096" H 6160 7140 50  0001 C CNN
F 1 "GND" H 5990 7320 50  0000 C CNN
F 2 "" H 6160 7390 50  0001 C CNN
F 3 "" H 6160 7390 50  0001 C CNN
	1    6160 7390
	1    0    0    -1  
$EndComp
Wire Wire Line
	6160 7390 6160 7360
Wire Wire Line
	6160 7030 6160 7000
Connection ~ 6160 6950
$Comp
L power:+5V #PWR?
U 1 1
P 6160 6100
AR Path="/5FD27B80" Ref="#PWR?"  Part="1" 
AR Path="/5EDFAF50/5FD27B80" Ref="#PWR?"  Part="1" 
AR Path="/5F8738CC/5FD27B80" Ref="#PWR095"  Part="1" 
F 0 "#PWR095" H 6160 5950 50  0001 C CNN
F 1 "+5V" H 6175 6273 50  0000 C CNN
F 2 "" H 6160 6100 50  0001 C CNN
F 3 "" H 6160 6100 50  0001 C CNN
	1    6160 6100
	1    0    0    -1  
$EndComp
Wire Wire Line
	6160 7000 6710 7000
Connection ~ 6160 7000
Wire Wire Line
	6160 7000 6160 6950
Wire Wire Line
	6160 6180 6160 6150
Wire Wire Line
	6160 6520 6060 6520
Wire Wire Line
	6060 6520 6060 6750
Wire Wire Line
	6060 6750 5780 6750
Connection ~ 6160 6520
Wire Wire Line
	6160 6520 6160 6570
Wire Wire Line
	5780 6850 5940 6850
Wire Wire Line
	5940 6850 5940 6150
Wire Wire Line
	5940 6150 6160 6150
Connection ~ 6160 6150
Wire Wire Line
	6160 6150 6160 6100
Wire Wire Line
	5780 6650 5860 6650
Wire Wire Line
	5860 6650 5860 7360
Wire Wire Line
	5860 7360 6160 7360
Connection ~ 6160 7360
Wire Wire Line
	6160 7360 6160 7330
Text Notes 4030 7460 0    50   ~ 0
Alternative\n
$Comp
L Device:R R?
U 1 1
P 6710 6400
AR Path="/5EDFAF50/5FDAE49C" Ref="R?"  Part="1" 
AR Path="/5F8738CC/5FDAE49C" Ref="R129"  Part="1" 
F 0 "R129" H 6780 6446 50  0000 L CNN
F 1 "NF" H 6780 6355 50  0000 L CNN
F 2 "Resistor_SMD:R_0603_1608Metric" V 6640 6400 50  0001 C CNN
F 3 "~" H 6710 6400 50  0001 C CNN
F 4 "C21189" H 6710 6400 50  0001 C CNN "JLPCB Component"
	1    6710 6400
	1    0    0    -1  
$EndComp
Wire Wire Line
	6710 6550 6710 7000
Wire Wire Line
	6710 6250 6710 5950
$Comp
L Device:R R?
U 1 1
P 3630 4870
AR Path="/5EDFAF50/5FDE21A6" Ref="R?"  Part="1" 
AR Path="/5F8738CC/5FDE21A6" Ref="R125"  Part="1" 
F 0 "R125" H 3700 4916 50  0000 L CNN
F 1 "0R" H 3700 4825 50  0000 L CNN
F 2 "Resistor_SMD:R_0603_1608Metric" V 3560 4870 50  0001 C CNN
F 3 "~" H 3630 4870 50  0001 C CNN
F 4 "C21189" H 3630 4870 50  0001 C CNN "JLPCB Component"
	1    3630 4870
	1    0    0    -1  
$EndComp
Wire Wire Line
	3630 4660 3630 4720
$Comp
L Regulator_SwitchedCapacitor:LM2776 U10
U 1 1
P 2720 5380
F 0 "U10" H 2900 5860 50  0000 L CNN
F 1 "LM2776" H 2900 5760 50  0000 L CNN
F 2 "Package_TO_SOT_SMD:SOT-23-6" H 2770 5030 50  0001 L CNN
F 3 "http://www.ti.com/lit/ds/symlink/lm2776.pdf" H 870 6630 50  0001 C CNN
F 4 "C69527" H 2720 5380 50  0001 C CNN "JLPCB Component"
F 5 "e" H 2720 5380 50  0001 C CNN "JLPCB Extended"
	1    2720 5380
	1    0    0    -1  
$EndComp
Wire Wire Line
	1940 4720 1940 4860
Wire Wire Line
	1940 4860 2720 4860
Wire Wire Line
	2720 4860 2720 5080
Wire Wire Line
	3630 5020 3630 5280
Wire Wire Line
	2320 5380 2050 5380
Wire Wire Line
	2050 5380 2050 5440
Wire Wire Line
	2050 5740 2050 5935
Wire Wire Line
	2050 5935 2245 5935
Wire Wire Line
	2245 5935 2245 5580
Wire Wire Line
	2245 5580 2320 5580
Wire Wire Line
	1480 6080 1480 6335
Wire Wire Line
	1480 6335 2720 6335
Wire Wire Line
	2720 5780 2720 6335
Connection ~ 2720 6335
Wire Wire Line
	2720 6335 3140 6335
Wire Wire Line
	3120 5280 3390 5280
Connection ~ 3390 5280
Wire Wire Line
	3390 5280 3630 5280
Wire Wire Line
	1480 4860 1480 5780
Connection ~ 1940 4860
Wire Wire Line
	3390 5280 3390 5965
Wire Wire Line
	1480 4860 1700 4860
$Comp
L Device:R_Small R126
U 1 1
P 1700 5100
F 0 "R126" H 1759 5146 50  0000 L CNN
F 1 "1k" H 1759 5055 50  0000 L CNN
F 2 "Resistor_SMD:R_0603_1608Metric" H 1700 5100 50  0001 C CNN
F 3 "~" H 1700 5100 50  0001 C CNN
F 4 "C21190" H 1700 5100 50  0001 C CNN "JLPCB Component"
	1    1700 5100
	1    0    0    -1  
$EndComp
Wire Wire Line
	1700 5000 1700 4860
Connection ~ 1700 4860
Wire Wire Line
	1700 4860 1940 4860
Wire Wire Line
	1700 5200 1700 5280
Wire Wire Line
	1700 5280 2320 5280
$EndSCHEMATC
